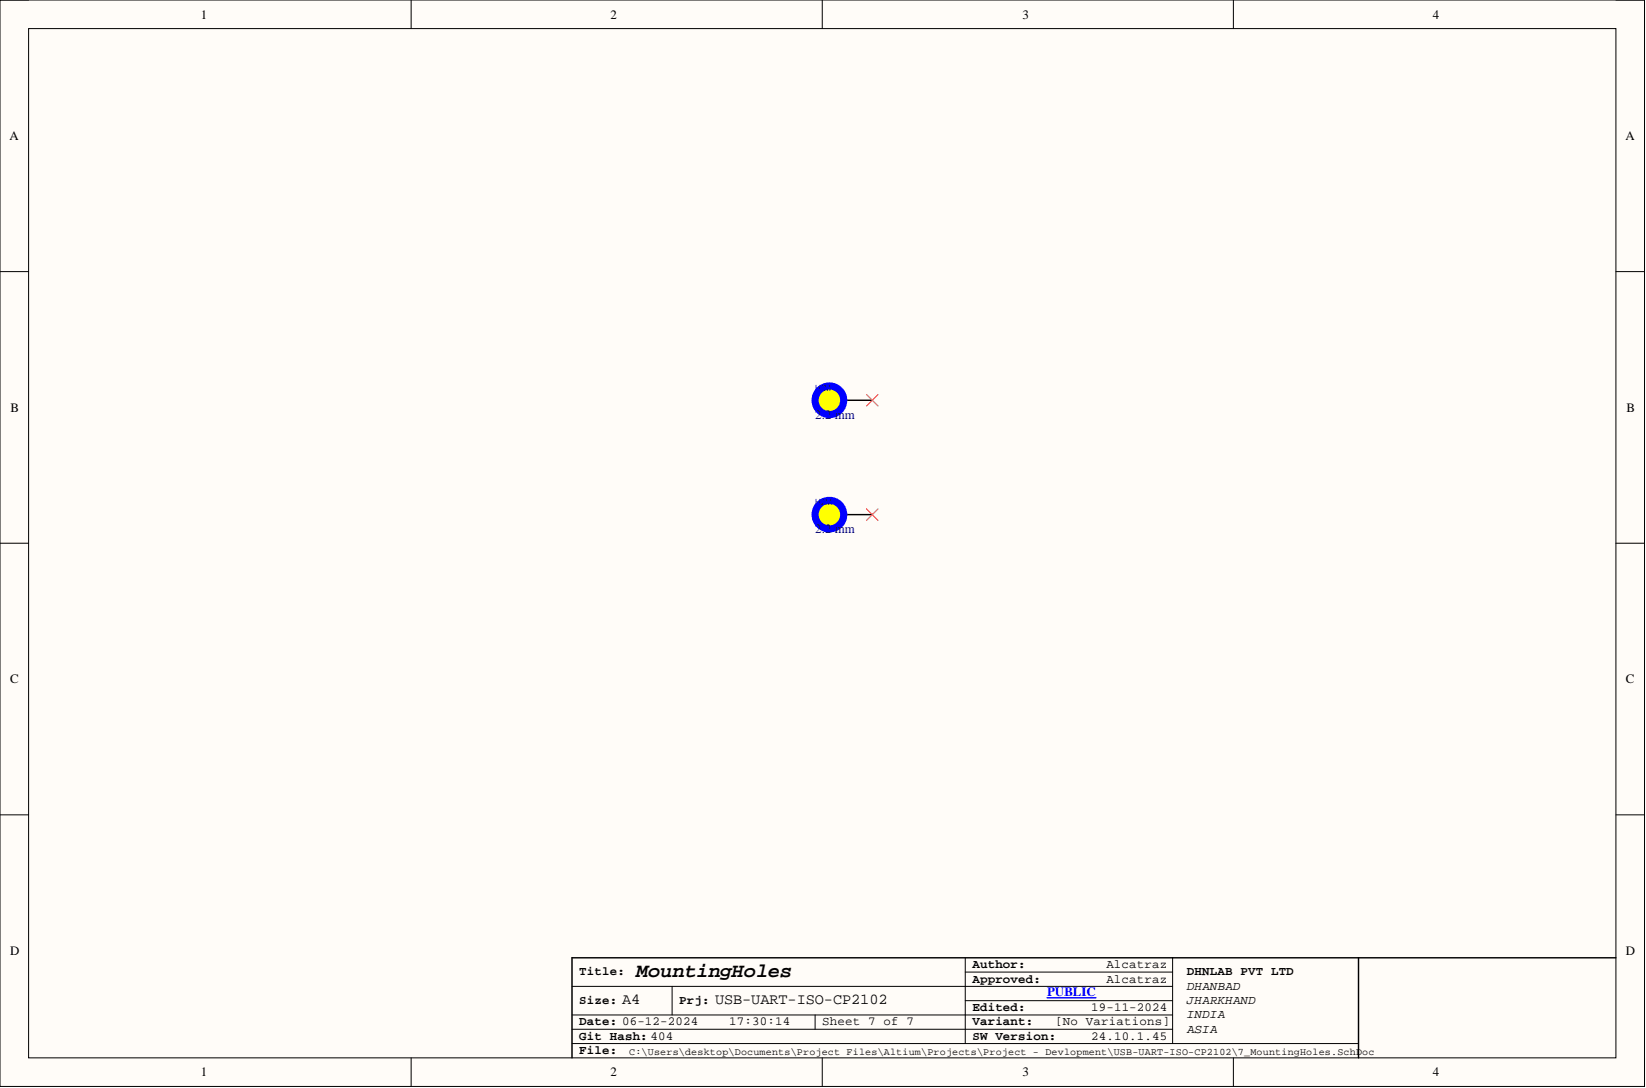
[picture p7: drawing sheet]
<svg xmlns="http://www.w3.org/2000/svg" width="292mm" height="193mm" viewBox="0 0 292 193" stroke-linecap="round" stroke-linejoin="round" font-family="sans-serif">
<path d="M0 0h291.8v192.7h-291.8z" fill-rule="evenodd" fill="#fffcf8"/>
<path d="M0 0h291.8v192.7h-291.8z" fill="none" stroke="#000" stroke-width=".18"/>
<path d="M5.1 5.1h281.7v182.5h-281.7z" fill-rule="evenodd" fill="#fffcf8"/>
<g fill="none" stroke="#000" stroke-width=".18">
<path d="M0 0h5.1M5.1 5.1h281.7v182.5h-281.7zM73 0v5.1M145.9 0v5.1M218.9 0v5.1M286.8 0h5v5.1M0 48.2h5.1M286.8 48.2h5M0 96.3h5.1M286.8 96.3h5M0 144.5h5.1M286.8 144.5h5"/>
<path d="M101.5 174.9h106.6M119.3 174.9v5.1M171.3 172.4h36.8M171.3 177.5h36.8M171.3 169.9v15.2M208.1 169.9v15.2M73 187.6v5.1M101.5 182.6h106.6M101.5 180h106.6M101.5 185.1h139.6M144.6 180v2.6M145.9 187.6v5.1"/>
<path d="M218.9 187.6v5.1M291.8 187.6v5.1"/>
</g>
<path d="M149.7 71h5.1M241.1 169.9v17.7M286.8 169.9h-185.3v17.7" fill="none" stroke="#000" stroke-width=".25"/>
<path d="M185.8 177h8.7" fill="none" stroke="#00f" stroke-width=".25"/>
<circle cx="147.2" cy="71" r="2.54" fill="#ff0"/>
<circle cx="147.2" cy="71" r="2.54" fill="none" stroke="#00f" stroke-width="1.3"/>
<path d="M149.7 91.3h5.1" fill="none" stroke="#000" stroke-width=".25"/>
<circle cx="147.2" cy="91.3" r="2.54" fill="#ff0"/>
<circle cx="147.2" cy="91.3" r="2.54" fill="none" stroke="#00f" stroke-width="1.3"/>
<path d="M153.8 70l2 2M155.8 70l-2 2M153.8 90.3l2 2M155.8 90.3l-2 2" fill="none" stroke="#f00" stroke-width=".18"/>
<text font-size="3.5" x="112.9" y="173.3">MountingHoles</text>
<g font-size="2.7">
<text x="110.4" y="178.2">A4</text>
<text x="126.9" y="178.2">USB-UART-ISO-CP2102</text>
</g>
<g font-size="2.3">
<text x="35.6" y="3.3">1</text>
<text x="108.4" y="3.3">2</text>
<text x="181.4" y="3.3">3</text>
<text x="254.3" y="3.3">4</text>
<text x="1.7" y="24.8">A</text>
<text x="288.5" y="24.8">A</text>
<text x="1.9" y="73">B</text>
<text x="288.6" y="73">B</text>
<text x="1.8" y="121.2">C</text>
<text x="288.5" y="121.2">C</text>
<text x="1.8" y="169.4">D</text>
<text x="288.5" y="169.4">D</text>
<text x="35.6" y="190.9">1</text>
<text x="108.4" y="190.9">2</text>
<text x="181.4" y="190.9">3</text>
<text x="254.3" y="190.9">4</text>
</g>
<g font-size="2.3" fill="#000080">
<text x="144.6" y="74.3">2.2 mm</text>
<text x="144.6" y="94.6">2.2 mm</text>
</g>
<text font-size="2.3" fill="#00f" x="185.8" y="176.7">PUBLIC</text>
<g font-size="2.2">
<text x="102.8" y="173">Title:</text>
<text x="172.6" y="171.7">Author:</text>
<text x="196.3" y="171.7">Alcatraz</text>
<text x="210.6" y="173">DHNLAB PVT LTD</text>
<text x="102.8" y="178.1">Size:</text>
<text x="120.5" y="178.1">Prj:</text>
<text x="172.6" y="174.3">Approved:</text>
<text x="172.6" y="179.3">Edited:</text>
<text x="193.6" y="179.3">19-11-2024</text>
<text x="196.3" y="174.3">Alcatraz</text>
<text x="210.6" y="175.5">DHANBAD</text>
<text x="210.6" y="178.1">JHARKHAND</text>
<text x="102.8" y="181.9">Date: 06-12-2024</text>
<text x="102.8" y="184.4">Git Hash: 404</text>
<text x="129.4" y="181.9">17:30:14</text>
<text x="145.9" y="181.9">Sheet 7 of 7</text>
<text x="172.6" y="184.4">SW Version:</text>
<text x="172.6" y="181.9">Variant:</text>
<text x="187.3" y="181.9">[No Variations]</text>
<text x="193.6" y="184.4">24.10.1.45</text>
<text x="210.6" y="180.6">INDIA</text>
<text x="210.6" y="183.1">ASIA</text>
<text x="102.8" y="186.9">File:</text>
</g>
<text font-size="1.8" x="111.7" y="187.1">C:\Users\desktop\Documents\Project Files\Altium\Projects\Project - Devlopment\USB-UART-ISO-CP2102\7_MountingHoles.SchDoc</text>
<g font-size="1.5" fill="#000080">
<text x="144.6" y="69.3">H1M</text>
<text x="144.6" y="89.6">H2M</text>
</g>
</svg>
